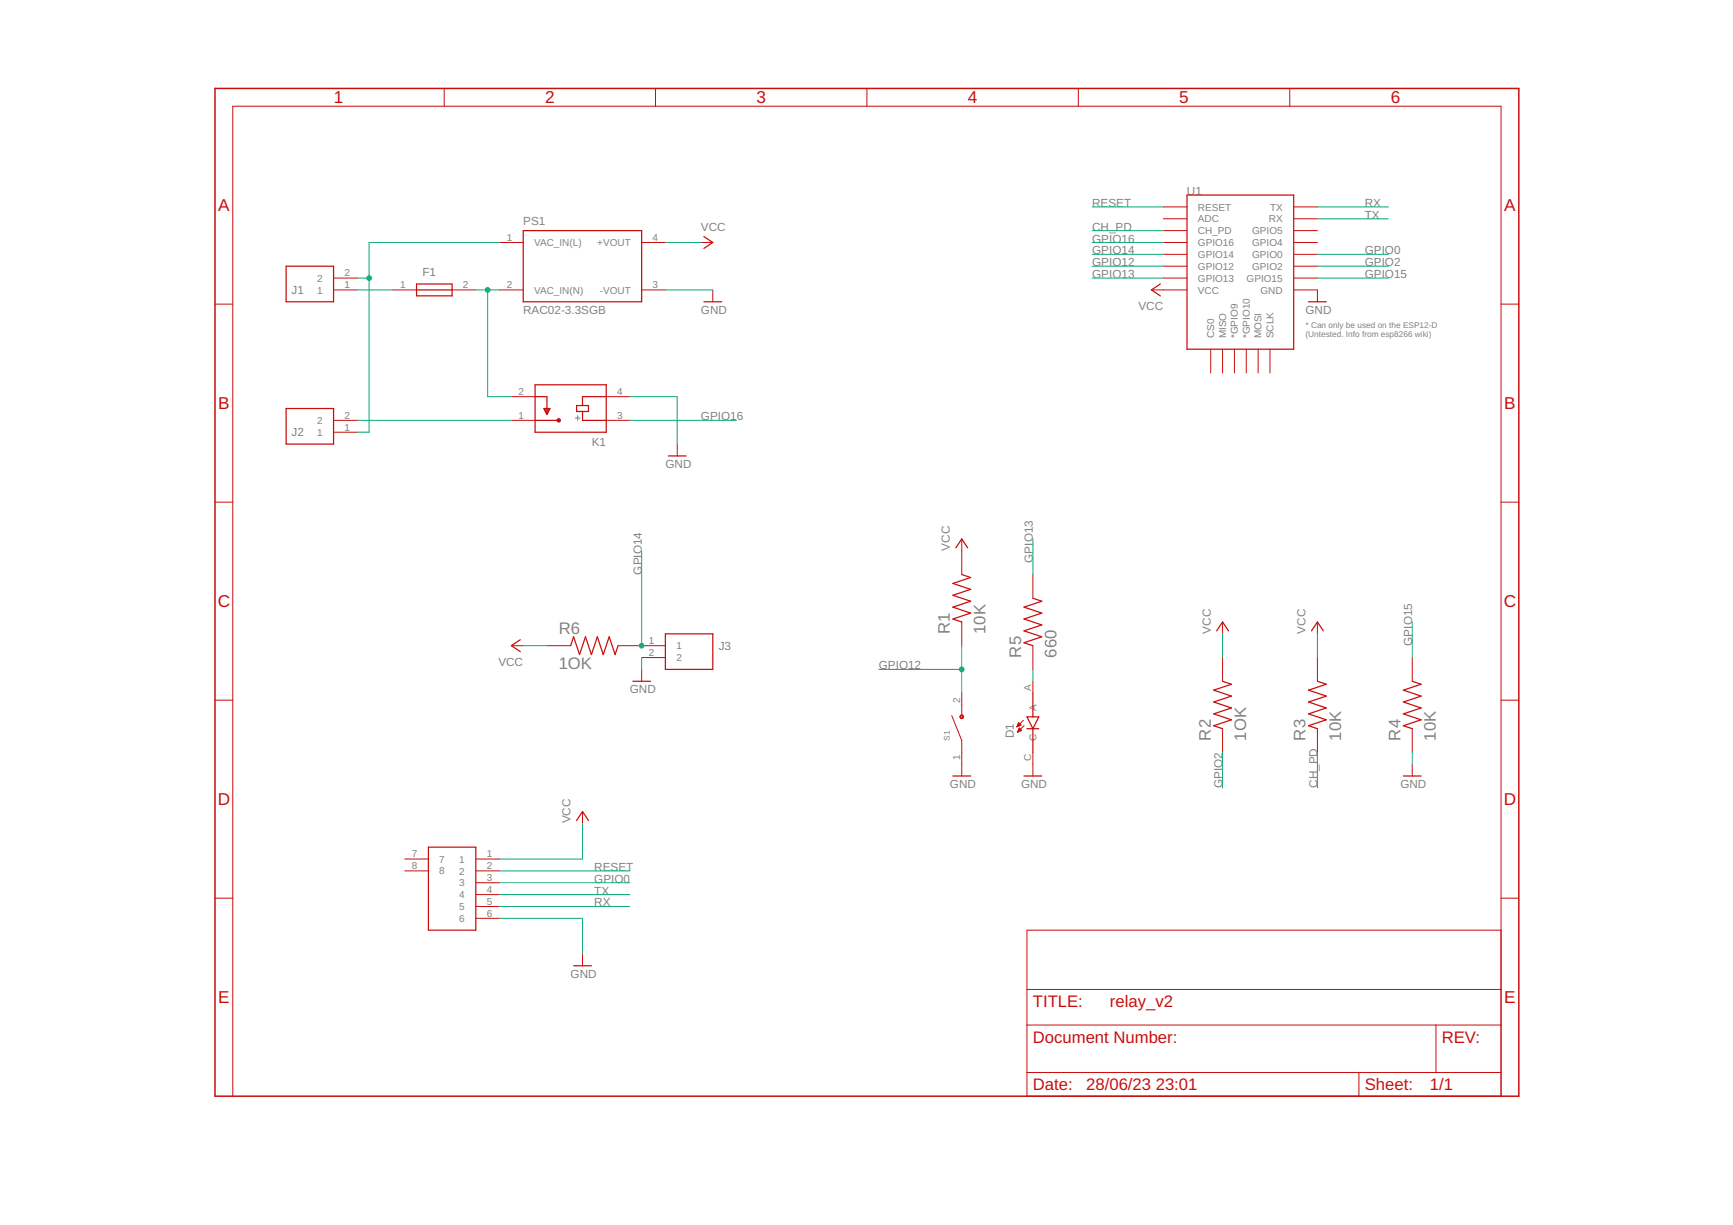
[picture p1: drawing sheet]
<?xml version="1.0" encoding="utf-8"?>
<!DOCTYPE eagle SYSTEM "eagle.dtd">
<eagle version="9.6.2">
<drawing>
<settings>
<setting alwaysvectorfont="no"/>
<setting verticaltext="up"/>
</settings>
<grid distance="0.1" unitdist="inch" unit="inch" style="lines" multiple="1" display="no" altdistance="0.01" altunitdist="inch" altunit="inch"/>
<schematic xreflabel="%F%N/%S.%C%R" xrefpart="/%S.%C%R">
<libraries>
<library name="RAC02-3.3SGB">
<symbols>
<symbol name="RAC02-3.3SGB" library_locally_modified="yes">
<text x="-12.7" y="8.89" size="1.778" layer="95">&gt;NAME</text>
<text x="-12.7" y="-10.16" size="1.778" layer="96">&gt;VALUE</text>
<wire x1="-12.7" y1="7.62" x2="-12.7" y2="-7.62" width="0.254" layer="94"/>
<wire x1="-12.7" y1="-7.62" x2="12.7" y2="-7.62" width="0.254" layer="94"/>
<wire x1="12.7" y1="-7.62" x2="12.7" y2="7.62" width="0.254" layer="94"/>
<wire x1="12.7" y1="7.62" x2="-12.7" y2="7.62" width="0.254" layer="94"/>
<pin name="VAC_IN(L)" x="-17.78" y="5.08" length="middle" direction="in"/>
<pin name="VAC_IN(N)" x="-17.78" y="-5.08" length="middle" direction="in"/>
<pin name="+VOUT" x="17.78" y="5.08" length="middle" direction="out" rot="R180"/>
<pin name="-VOUT" x="17.78" y="-5.08" length="middle" direction="out" rot="R180"/>
</symbol>
</symbols>
<devicesets>
<deviceset name="RAC02-3.3SGB" locally_modified="yes" prefix="PS" library_locally_modified="yes">
<gates>
<gate name="G$1" symbol="RAC02-3.3SGB" x="0" y="0"/>
</gates>
<devices>
<device name="" package="CONV_RAC02-3.3SGB">
<connects>
<connect gate="G$1" pin="+VOUT" pad="4"/>
<connect gate="G$1" pin="-VOUT" pad="3"/>
<connect gate="G$1" pin="VAC_IN(L)" pad="1"/>
<connect gate="G$1" pin="VAC_IN(N)" pad="2"/>
</connects>
<package3dinstances>
<package3dinstance package3d_urn="urn:adsk.eagle:package:29069091/2"/>
</package3dinstances>
<technologies>
<technology name="">
<attribute name="AVAILABILITY" value=""/>
<attribute name="DESCRIPTION" value=" 2W AC/DC-Converter 'POWERLINE' 3kV reg "/>
<attribute name="MF" value="Recom Power"/>
<attribute name="MP" value="RAC02-3.3SGB"/>
<attribute name="PACKAGE" value="DIP-4 Recom Power"/>
<attribute name="PRICE" value="None"/>
</technology>
</technologies>
</device>
</devices>
</deviceset>
</devicesets>
</library>
<library name="supply1">
<symbols>
<symbol name="VCC">
<wire x1="1.27" y1="-1.905" x2="0" y2="0" width="0.254" layer="94"/>
<wire x1="0" y1="0" x2="-1.27" y2="-1.905" width="0.254" layer="94"/>
<text x="-2.54" y="-2.54" size="1.778" layer="96" rot="R90">&gt;VALUE</text>
<pin name="VCC" x="0" y="-2.54" visible="off" length="short" direction="sup" rot="R90"/>
</symbol>
<symbol name="GND">
<wire x1="-1.905" y1="0" x2="1.905" y2="0" width="0.254" layer="94"/>
<text x="-2.54" y="-2.54" size="1.778" layer="96">&gt;VALUE</text>
<pin name="GND" x="0" y="2.54" visible="off" length="short" direction="sup" rot="R270"/>
</symbol>
</symbols>
<devicesets>
<deviceset name="VCC" prefix="P+">
<gates>
<gate name="VCC" symbol="VCC" x="0" y="0"/>
</gates>
<devices>
<device name="">
<technologies>
<technology name=""/>
</technologies>
</device>
</devices>
</deviceset>
<deviceset name="GND" prefix="GND">
<gates>
<gate name="1" symbol="GND" x="0" y="0"/>
</gates>
<devices>
<device name="">
<technologies>
<technology name=""/>
</technologies>
</device>
</devices>
</deviceset>
</devicesets>
</library>
<library name="TB006-508-02BE">
<symbols>
<symbol name="TB006-508-02BE" library_locally_modified="yes">
<wire x1="5.08" y1="2.54" x2="15.24" y2="2.54" width="0.254" layer="94"/>
<wire x1="15.24" y1="-5.08" x2="15.24" y2="2.54" width="0.254" layer="94"/>
<wire x1="15.24" y1="-5.08" x2="5.08" y2="-5.08" width="0.254" layer="94"/>
<wire x1="5.08" y1="2.54" x2="5.08" y2="-5.08" width="0.254" layer="94"/>
<text x="16.51" y="7.62" size="1.778" layer="95" align="center-left">&gt;NAME</text>
<text x="16.51" y="5.08" size="1.778" layer="96" align="center-left">&gt;VALUE</text>
<pin name="1" x="0" y="0" length="middle"/>
<pin name="2" x="0" y="-2.54" length="middle"/>
</symbol>
</symbols>
<devicesets>
<deviceset name="TB006-508-02BE" locally_modified="yes" prefix="J" library_locally_modified="yes">
<gates>
<gate name="G$1" symbol="TB006-508-02BE" x="0" y="0"/>
</gates>
<devices>
<device name="" package="TB00650802BE">
<connects>
<connect gate="G$1" pin="1" pad="1"/>
<connect gate="G$1" pin="2" pad="2"/>
</connects>
<package3dinstances>
<package3dinstance package3d_urn="urn:adsk.eagle:package:29069112/3"/>
</package3dinstances>
<technologies>
<technology name="">
<attribute name="DESCRIPTION" value="Fixed Terminal Blocks screw type, 5.08 , horizontal, 2 poles, CUI Blue, slotted screw, PCB mount" constant="no"/>
<attribute name="HEIGHT" value="10.4mm" constant="no"/>
<attribute name="MANUFACTURER_NAME" value="CUI Inc." constant="no"/>
<attribute name="MANUFACTURER_PART_NUMBER" value="TB006-508-02BE" constant="no"/>
<attribute name="MOUSER_PART_NUMBER" value="490-TB006-508-02BE" constant="no"/>
<attribute name="MOUSER_PRICE-STOCK" value="https://www.mouser.co.uk/ProductDetail/CUI-Devices/TB006-508-02BE?qs=vLWxofP3U2wEdOVV%2FaT04w%3D%3D" constant="no"/>
</technology>
</technologies>
</device>
</devices>
</deviceset>
</devicesets>
</library>
<library name="G3MB-202PDC5">
<symbols>
<symbol name="G3MB-202PDC5" library_locally_modified="yes">
<wire x1="7.62" y1="2.54" x2="2.54" y2="2.54" width="0.254" layer="94"/>
<wire x1="7.62" y1="-2.54" x2="5.08" y2="-2.54" width="0.254" layer="94"/>
<wire x1="5.08" y1="-2.54" x2="5.08" y2="0" width="0.254" layer="94"/>
<wire x1="-7.62" y1="2.54" x2="-2.54" y2="2.54" width="0.254" layer="94"/>
<wire x1="-3.81" y1="0.635" x2="-2.54" y2="0.635" width="0.254" layer="94"/>
<wire x1="-2.54" y1="0.635" x2="-1.27" y2="0.635" width="0.254" layer="94"/>
<wire x1="-1.27" y1="0.635" x2="-1.27" y2="-0.635" width="0.254" layer="94"/>
<wire x1="-1.27" y1="-0.635" x2="-2.54" y2="-0.635" width="0.254" layer="94"/>
<wire x1="-2.54" y1="-0.635" x2="-3.81" y2="-0.635" width="0.254" layer="94"/>
<wire x1="-3.81" y1="-0.635" x2="-3.81" y2="0.635" width="0.254" layer="94"/>
<wire x1="-7.62" y1="-2.54" x2="-2.54" y2="-2.54" width="0.254" layer="94"/>
<wire x1="-7.62" y1="5.08" x2="-7.62" y2="-5.08" width="0.254" layer="94"/>
<wire x1="-7.62" y1="-5.08" x2="7.62" y2="-5.08" width="0.254" layer="94"/>
<wire x1="7.62" y1="-5.08" x2="7.62" y2="5.08" width="0.254" layer="94"/>
<wire x1="7.62" y1="5.08" x2="-7.62" y2="5.08" width="0.254" layer="94"/>
<wire x1="-2.54" y1="2.54" x2="-2.54" y2="0.635" width="0.254" layer="94"/>
<wire x1="-2.54" y1="-0.635" x2="-2.54" y2="-2.54" width="0.254" layer="94"/>
<wire x1="-1.524" y1="2.54" x2="-1.524" y2="1.524" width="0.127" layer="97"/>
<wire x1="-2.032" y1="2.032" x2="-1.016" y2="2.032" width="0.127" layer="97"/>
<polygon width="0.254" layer="94">
<vertex x="4.445" y="0"/>
<vertex x="5.715" y="0"/>
<vertex x="5.08" y="1.27"/>
</polygon>
<circle x="2.54" y="2.54" radius="0.254" width="0.254" layer="94"/>
<text x="-7.62" y="6.35" size="1.778" layer="95">&gt;NAME</text>
<text x="-7.62" y="-6.35" size="1.778" layer="96" align="top-left">&gt;VALUE</text>
<pin name="1" x="12.7" y="2.54" visible="pad" length="middle" direction="pas" rot="R180"/>
<pin name="2" x="12.7" y="-2.54" visible="pad" length="middle" direction="pas" rot="R180"/>
<pin name="3" x="-12.7" y="2.54" visible="pad" length="middle" direction="pas"/>
<pin name="4" x="-12.7" y="-2.54" visible="pad" length="middle" direction="pas"/>
</symbol>
</symbols>
<devicesets>
<deviceset name="G3MB-202PDC5" locally_modified="yes" prefix="K" library_locally_modified="yes">
<gates>
<gate name="G$1" symbol="G3MB-202PDC5" x="0" y="0"/>
</gates>
<devices>
<device name="" package="RELAY_G3MB-202PDC5">
<connects>
<connect gate="G$1" pin="1" pad="1"/>
<connect gate="G$1" pin="2" pad="2"/>
<connect gate="G$1" pin="3" pad="3"/>
<connect gate="G$1" pin="4" pad="4"/>
</connects>
<package3dinstances>
<package3dinstance package3d_urn="urn:adsk.eagle:package:29069083/5"/>
</package3dinstances>
<technologies>
<technology name="">
<attribute name="AVAILABILITY" value="Not in stock"/>
<attribute name="DESCRIPTION" value=" Solid State SPST-NO (1 Form A) 4-SIP "/>
<attribute name="MF" value="Omron Automation"/>
<attribute name="MP" value="G3MB-202P DC5"/>
<attribute name="PACKAGE" value="SIP-4 Omron Automation"/>
<attribute name="PRICE" value="None"/>
</technology>
</technologies>
</device>
</devices>
</deviceset>
</devicesets>
</library>
<library name="frames">
<symbols>
<symbol name="FRAME_A_L">
<frame x1="0" y1="0" x2="279.4" y2="215.9" columns="6" rows="5" layer="94" border-bottom="no"/>
</symbol>
<symbol name="DOCFIELD">
<wire x1="0" y1="0" x2="71.12" y2="0" width="0.1016" layer="94"/>
<wire x1="101.6" y1="15.24" x2="87.63" y2="15.24" width="0.1016" layer="94"/>
<wire x1="0" y1="0" x2="0" y2="5.08" width="0.1016" layer="94"/>
<wire x1="0" y1="5.08" x2="71.12" y2="5.08" width="0.1016" layer="94"/>
<wire x1="0" y1="5.08" x2="0" y2="15.24" width="0.1016" layer="94"/>
<wire x1="101.6" y1="15.24" x2="101.6" y2="5.08" width="0.1016" layer="94"/>
<wire x1="71.12" y1="5.08" x2="71.12" y2="0" width="0.1016" layer="94"/>
<wire x1="71.12" y1="5.08" x2="87.63" y2="5.08" width="0.1016" layer="94"/>
<wire x1="71.12" y1="0" x2="101.6" y2="0" width="0.1016" layer="94"/>
<wire x1="87.63" y1="15.24" x2="87.63" y2="5.08" width="0.1016" layer="94"/>
<wire x1="87.63" y1="15.24" x2="0" y2="15.24" width="0.1016" layer="94"/>
<wire x1="87.63" y1="5.08" x2="101.6" y2="5.08" width="0.1016" layer="94"/>
<wire x1="101.6" y1="5.08" x2="101.6" y2="0" width="0.1016" layer="94"/>
<wire x1="0" y1="15.24" x2="0" y2="22.86" width="0.1016" layer="94"/>
<wire x1="101.6" y1="35.56" x2="0" y2="35.56" width="0.1016" layer="94"/>
<wire x1="101.6" y1="35.56" x2="101.6" y2="22.86" width="0.1016" layer="94"/>
<wire x1="0" y1="22.86" x2="101.6" y2="22.86" width="0.1016" layer="94"/>
<wire x1="0" y1="22.86" x2="0" y2="35.56" width="0.1016" layer="94"/>
<wire x1="101.6" y1="22.86" x2="101.6" y2="15.24" width="0.1016" layer="94"/>
<text x="1.27" y="1.27" size="2.54" layer="94">Date:</text>
<text x="12.7" y="1.27" size="2.54" layer="94">&gt;LAST_DATE_TIME</text>
<text x="72.39" y="1.27" size="2.54" layer="94">Sheet:</text>
<text x="86.36" y="1.27" size="2.54" layer="94">&gt;SHEET</text>
<text x="88.9" y="11.43" size="2.54" layer="94">REV:</text>
<text x="1.27" y="19.05" size="2.54" layer="94">TITLE:</text>
<text x="1.27" y="11.43" size="2.54" layer="94">Document Number:</text>
<text x="17.78" y="19.05" size="2.54" layer="94">&gt;DRAWING_NAME</text>
</symbol>
</symbols>
<devicesets>
<deviceset name="FRAME_A_L" prefix="FRAME" uservalue="yes">
<gates>
<gate name="G$1" symbol="FRAME_A_L" x="0" y="0" addlevel="always"/>
<gate name="G$2" symbol="DOCFIELD" x="172.72" y="0" addlevel="always"/>
</gates>
<devices>
<device name="">
<technologies>
<technology name=""/>
</technologies>
</device>
</devices>
</deviceset>
</devicesets>
</library>
<library name="esp8266modules">
<symbols>
<symbol name="ESP12E" library_locally_modified="yes">
<wire x1="-12.7" y1="10.16" x2="-12.7" y2="-22.86" width="0.254" layer="94"/>
<wire x1="-12.7" y1="-22.86" x2="10.16" y2="-22.86" width="0.254" layer="94"/>
<wire x1="10.16" y1="-22.86" x2="10.16" y2="10.16" width="0.254" layer="94"/>
<wire x1="10.16" y1="10.16" x2="-12.7" y2="10.16" width="0.254" layer="94"/>
<pin name="RESET" x="-17.78" y="7.62" visible="pin" length="middle"/>
<pin name="ADC" x="-17.78" y="5.08" visible="pin" length="middle"/>
<pin name="CH_PD" x="-17.78" y="2.54" visible="pin" length="middle"/>
<pin name="GPIO16" x="-17.78" y="0" visible="pin" length="middle"/>
<pin name="GPIO14" x="-17.78" y="-2.54" visible="pin" length="middle"/>
<pin name="GPIO12" x="-17.78" y="-5.08" visible="pin" length="middle"/>
<pin name="GPIO13" x="-17.78" y="-7.62" visible="pin" length="middle"/>
<pin name="VCC" x="-17.78" y="-10.16" visible="pin" length="middle"/>
<pin name="GND" x="15.24" y="-10.16" visible="pin" length="middle" rot="R180"/>
<pin name="GPIO15" x="15.24" y="-7.62" visible="pin" length="middle" rot="R180"/>
<pin name="GPIO2" x="15.24" y="-5.08" visible="pin" length="middle" rot="R180"/>
<pin name="GPIO0" x="15.24" y="-2.54" visible="pin" length="middle" rot="R180"/>
<pin name="GPIO4" x="15.24" y="0" visible="pin" length="middle" rot="R180"/>
<pin name="GPIO5" x="15.24" y="2.54" visible="pin" length="middle" rot="R180"/>
<pin name="RX" x="15.24" y="5.08" visible="pin" length="middle" rot="R180"/>
<pin name="TX" x="15.24" y="7.62" visible="pin" length="middle" rot="R180"/>
<pin name="CS0" x="-7.62" y="-27.94" visible="pin" length="middle" rot="R90"/>
<pin name="MISO" x="-5.08" y="-27.94" visible="pin" length="middle" rot="R90"/>
<pin name="*GPIO9" x="-2.54" y="-27.94" visible="pin" length="middle" rot="R90"/>
<pin name="*GPIO10" x="0" y="-27.94" visible="pin" length="middle" rot="R90"/>
<pin name="MOSI" x="2.54" y="-27.94" visible="pin" length="middle" rot="R90"/>
<pin name="SCLK" x="5.08" y="-27.94" visible="pin" length="middle" rot="R90"/>
<text x="-12.7" y="10.16" size="1.778" layer="95">&gt;Name</text>
<text x="7.62" y="-25.4" size="1.778" layer="96">&gt;Value</text>
<text x="12.7" y="-20.32" size="1.27" layer="97">* Can only be used on the ESP12-D
(Untested. Info from esp8266 wiki)</text>
</symbol>
</symbols>
<devicesets>
<deviceset name="ESP12E" locally_modified="yes" prefix="U" uservalue="yes" library_locally_modified="yes">
<gates>
<gate name="G$1" symbol="ESP12E" x="0" y="0"/>
</gates>
<devices>
<device name="SMD" package="ESP12E-SMD">
<connects>
<connect gate="G$1" pin="*GPIO10" pad="GPIO10"/>
<connect gate="G$1" pin="*GPIO9" pad="GPIO9"/>
<connect gate="G$1" pin="ADC" pad="ADC"/>
<connect gate="G$1" pin="CH_PD" pad="CH_PD"/>
<connect gate="G$1" pin="CS0" pad="CS0"/>
<connect gate="G$1" pin="GND" pad="GND"/>
<connect gate="G$1" pin="GPIO0" pad="GPIO0"/>
<connect gate="G$1" pin="GPIO12" pad="GPIO12"/>
<connect gate="G$1" pin="GPIO13" pad="GPIO13"/>
<connect gate="G$1" pin="GPIO14" pad="GPIO14"/>
<connect gate="G$1" pin="GPIO15" pad="GPIO15"/>
<connect gate="G$1" pin="GPIO16" pad="GPIO16"/>
<connect gate="G$1" pin="GPIO2" pad="GPIO2"/>
<connect gate="G$1" pin="GPIO4" pad="GPIO4"/>
<connect gate="G$1" pin="GPIO5" pad="GPIO5"/>
<connect gate="G$1" pin="MISO" pad="MISO"/>
<connect gate="G$1" pin="MOSI" pad="MOSI"/>
<connect gate="G$1" pin="RESET" pad="RESET"/>
<connect gate="G$1" pin="RX" pad="RXD0"/>
<connect gate="G$1" pin="SCLK" pad="SCLK"/>
<connect gate="G$1" pin="TX" pad="TXD0"/>
<connect gate="G$1" pin="VCC" pad="VCC"/>
</connects>
<package3dinstances>
<package3dinstance package3d_urn="urn:adsk.eagle:package:29069041/3"/>
</package3dinstances>
<technologies>
<technology name=""/>
</technologies>
</device>
</devices>
</deviceset>
</devicesets>
</library>
<library name="RC0805FR-07330RL">
<symbols>
<symbol name="RC0805FR-07330RL" library_locally_modified="yes">
<wire x1="-5.08" y1="0" x2="-4.445" y2="1.905" width="0.254" layer="94"/>
<wire x1="-4.445" y1="1.905" x2="-3.175" y2="-1.905" width="0.254" layer="94"/>
<wire x1="-3.175" y1="-1.905" x2="-1.905" y2="1.905" width="0.254" layer="94"/>
<wire x1="-1.905" y1="1.905" x2="-0.635" y2="-1.905" width="0.254" layer="94"/>
<wire x1="-0.635" y1="-1.905" x2="0.635" y2="1.905" width="0.254" layer="94"/>
<wire x1="0.635" y1="1.905" x2="1.905" y2="-1.905" width="0.254" layer="94"/>
<wire x1="1.905" y1="-1.905" x2="3.175" y2="1.905" width="0.254" layer="94"/>
<wire x1="3.175" y1="1.905" x2="4.445" y2="-1.905" width="0.254" layer="94"/>
<wire x1="4.445" y1="-1.905" x2="5.08" y2="0" width="0.254" layer="94"/>
<text x="-7.624440625" y="2.54148125" size="2.54148125" layer="95">&gt;NAME</text>
<text x="-7.62996875" y="-5.086640625" size="2.54331875" layer="96">&gt;VALUE</text>
<pin name="1" x="-10.16" y="0" visible="off" length="middle" direction="pas"/>
<pin name="2" x="10.16" y="0" visible="off" length="middle" direction="pas" rot="R180"/>
</symbol>
</symbols>
<devicesets>
<deviceset name="RC0805FR-07330RL" locally_modified="yes" prefix="R" library_locally_modified="yes">
<gates>
<gate name="G$1" symbol="RC0805FR-07330RL" x="0" y="0"/>
</gates>
<devices>
<device name="" package="RESC2012X60N">
<connects>
<connect gate="G$1" pin="1" pad="1"/>
<connect gate="G$1" pin="2" pad="2"/>
</connects>
<package3dinstances>
<package3dinstance package3d_urn="urn:adsk.eagle:package:37164874/2"/>
</package3dinstances>
<technologies>
<technology name="">
<attribute name="AVAILABILITY" value="In Stock"/>
<attribute name="DESCRIPTION" value=" 330 Ohms ±1% 0.125W, 1/8W Chip Resistor 0805 (2012 Metric) Moisture Resistant Thick Film "/>
<attribute name="MF" value="Yageo"/>
<attribute name="MP" value="RC0805FR-07330RL"/>
<attribute name="PACKAGE" value="2012 Rohm Semiconductor"/>
<attribute name="PRICE" value="None"/>
<attribute name="PURCHASE-URL" value="https://pricing.snapeda.com/search/part/RC0805FR-07330RL/?ref=eda"/>
</technology>
</technologies>
</device>
</devices>
</deviceset>
</devicesets>
</library>
<library name="PTS636_SM43J_SMTR_LFS">
<symbols>
<symbol name="PTS636_SM43J_SMTR_LFS">
<text x="-2.54" y="2.54" size="1.27" layer="95">&gt;NAME</text>
<text x="-2.54" y="-2.54" size="1.27" layer="96" align="top-left">&gt;VALUE</text>
<wire x1="-2.54" y1="0" x2="2.794" y2="2.1336" width="0.1524" layer="94"/>
<wire x1="5.08" y1="0" x2="2.921" y2="0" width="0.1524" layer="94"/>
<wire x1="-2.54" y1="0" x2="-5.08" y2="0" width="0.1524" layer="94"/>
<circle x="2.54" y="0" radius="0.3302" width="0.1524" layer="94"/>
<pin name="COM" x="-7.62" y="0" visible="pad" length="short" direction="pas"/>
<pin name="NO" x="7.62" y="0" visible="pad" length="short" direction="pas" rot="R180"/>
</symbol>
</symbols>
<devicesets>
<deviceset name="PTS636_SM43J_SMTR_LFS" prefix="S">
<gates>
<gate name="G$1" symbol="PTS636_SM43J_SMTR_LFS" x="0" y="0"/>
</gates>
<devices>
<device name="" package="SW_PTS636_SM43J_SMTR_LFS">
<connects>
<connect gate="G$1" pin="COM" pad="1"/>
<connect gate="G$1" pin="NO" pad="2"/>
</connects>
<package3dinstances>
<package3dinstance package3d_urn="urn:adsk.eagle:package:37173427/1"/>
</package3dinstances>
<technologies>
<technology name="">
<attribute name="AVAILABILITY" value="In Stock"/>
<attribute name="DESCRIPTION" value=" Tactile Switch SPST-NO Top Actuated Surface Mount "/>
<attribute name="MF" value="C&amp;K"/>
<attribute name="MP" value="PTS636 SM43J SMTR LFS"/>
<attribute name="PACKAGE" value="None"/>
<attribute name="PRICE" value="None"/>
<attribute name="PURCHASE-URL" value="https://pricing.snapeda.com/search/part/PTS636 SM43J SMTR LFS/?ref=eda"/>
</technology>
</technologies>
</device>
</devices>
</deviceset>
</devicesets>
</library>
<library name="SML-LXT0805IW-TR">
<symbols>
<symbol name="SML-LXT0805IW-TR" library_locally_modified="yes">
<wire x1="2.54" y1="-1.27" x2="0" y2="0" width="0.254" layer="94"/>
<wire x1="0" y1="0" x2="2.54" y2="1.27" width="0.254" layer="94"/>
<wire x1="0" y1="-1.27" x2="0" y2="0" width="0.254" layer="94"/>
<wire x1="0" y1="0" x2="0" y2="1.27" width="0.254" layer="94"/>
<wire x1="2.54" y1="-1.27" x2="2.54" y2="0" width="0.254" layer="94"/>
<wire x1="2.54" y1="0" x2="2.54" y2="1.27" width="0.254" layer="94"/>
<wire x1="1.778" y1="2.032" x2="0.381" y2="3.429" width="0.1524" layer="94"/>
<wire x1="0.635" y1="1.905" x2="-0.762" y2="3.302" width="0.1524" layer="94"/>
<wire x1="-5.08" y1="0" x2="0" y2="0" width="0.254" layer="94"/>
<wire x1="2.54" y1="0" x2="7.62" y2="0" width="0.254" layer="94"/>
<text x="-2.03513125" y="4.07026875" size="1.780740625" layer="95">&gt;NAME</text>
<text x="-2.03368125" y="-3.81315" size="1.77946875" layer="96">&gt;VALUE</text>
<polygon width="0.1524" layer="94">
<vertex x="0.381" y="3.429"/>
<vertex x="1.27" y="3.048"/>
<vertex x="0.762" y="2.54"/>
</polygon>
<polygon width="0.1524" layer="94">
<vertex x="-0.762" y="3.302"/>
<vertex x="0.127" y="2.921"/>
<vertex x="-0.381" y="2.413"/>
</polygon>
<pin name="C" x="-7.62" y="0" length="short" direction="pas"/>
<pin name="A" x="10.16" y="0" length="short" direction="pas" rot="R180"/>
</symbol>
</symbols>
<devicesets>
<deviceset name="SML-LXT0805IW-TR" locally_modified="yes" prefix="D" library_locally_modified="yes">
<gates>
<gate name="G$1" symbol="SML-LXT0805IW-TR" x="0" y="0"/>
</gates>
<devices>
<device name="" package="LEDC2012X120N">
<connects>
<connect gate="G$1" pin="A" pad="A"/>
<connect gate="G$1" pin="C" pad="C"/>
</connects>
<package3dinstances>
<package3dinstance package3d_urn="urn:adsk.eagle:package:37173455/2"/>
</package3dinstances>
<technologies>
<technology name="">
<attribute name="AVAILABILITY" value="In Stock"/>
<attribute name="DESCRIPTION" value=" Red - LED Indication - Discrete 2V 0805 (2012 Metric) "/>
<attribute name="MF" value="Lumex Opto/Components"/>
<attribute name="MP" value="SML-LXT0805IW-TR"/>
<attribute name="PACKAGE" value="0805 Lumex"/>
<attribute name="PRICE" value="None"/>
<attribute name="PURCHASE-URL" value="https://pricing.snapeda.com/search/part/SML-LXT0805IW-TR/?ref=eda"/>
</technology>
</technologies>
</device>
</devices>
</deviceset>
</devicesets>
</library>
<library name="3404.2469.22">
<symbols>
<symbol name="3404.2469.22">
<wire x1="5.08" y1="1.27" x2="12.7" y2="1.27" width="0.254" layer="94"/>
<wire x1="12.7" y1="-1.27" x2="12.7" y2="1.27" width="0.254" layer="94"/>
<wire x1="12.7" y1="-1.27" x2="5.08" y2="-1.27" width="0.254" layer="94"/>
<wire x1="5.08" y1="1.27" x2="5.08" y2="-1.27" width="0.254" layer="94"/>
<wire x1="5.08" y1="0" x2="12.7" y2="0" width="0.254" layer="94"/>
<text x="13.97" y="6.35" size="1.778" layer="95" align="center-left">&gt;NAME</text>
<text x="13.97" y="3.81" size="1.778" layer="96" align="center-left">&gt;VALUE</text>
<pin name="1" x="0" y="0" visible="pad" length="middle"/>
<pin name="2" x="17.78" y="0" visible="pad" length="middle" rot="R180"/>
</symbol>
</symbols>
<devicesets>
<deviceset name="3404.2469.22" prefix="F">
<gates>
<gate name="G$1" symbol="3404.2469.22" x="0" y="0"/>
</gates>
<devices>
<device name="" package="3404246922">
<connects>
<connect gate="G$1" pin="1" pad="1"/>
<connect gate="G$1" pin="2" pad="2"/>
</connects>
<package3dinstances>
<package3dinstance package3d_urn="urn:adsk.eagle:package:40881450/2"/>
</package3dinstances>
<technologies>
<technology name="">
<attribute name="DESCRIPTION" value="2 A 250 V AC 125 V DC Fuse Board Mount (Cartridge Style Excluded) Surface Mount 2-SMD, Square End Block with Clip" constant="no"/>
<attribute name="HEIGHT" value="4mm" constant="no"/>
<attribute name="MANUFACTURER_NAME" value="SCHURTER" constant="no"/>
<attribute name="MANUFACTURER_PART_NUMBER" value="3404.2469.22" constant="no"/>
<attribute name="MOUSER_PART_NUMBER" value="693-3404.2469.22" constant="no"/>
<attribute name="MOUSER_PRICE-STOCK" value="https://www.mouser.com/Search/Refine.aspx?Keyword=693-3404.2469.22" constant="no"/>
</technology>
</technologies>
</device>
</devices>
</deviceset>
</devicesets>
</library>
<library name="52852-0670">
<symbols>
<symbol name="52852-0670">
<wire x1="5.08" y1="2.54" x2="15.24" y2="2.54" width="0.254" layer="94"/>
<wire x1="15.24" y1="-15.24" x2="15.24" y2="2.54" width="0.254" layer="94"/>
<wire x1="15.24" y1="-15.24" x2="5.08" y2="-15.24" width="0.254" layer="94"/>
<wire x1="5.08" y1="2.54" x2="5.08" y2="-15.24" width="0.254" layer="94"/>
<text x="16.51" y="7.62" size="1.778" layer="95" align="center-left">&gt;NAME</text>
<text x="16.51" y="5.08" size="1.778" layer="96" align="center-left">&gt;VALUE</text>
<pin name="1" x="20.32" y="0" length="middle" rot="R180"/>
<pin name="2" x="20.32" y="-2.54" length="middle" rot="R180"/>
<pin name="3" x="20.32" y="-5.08" length="middle" rot="R180"/>
<pin name="4" x="20.32" y="-7.62" length="middle" rot="R180"/>
<pin name="5" x="20.32" y="-10.16" length="middle" rot="R180"/>
<pin name="6" x="20.32" y="-12.7" length="middle" rot="R180"/>
<pin name="7" x="0" y="0" length="middle"/>
<pin name="8" x="0" y="-2.54" length="middle"/>
</symbol>
</symbols>
<devicesets>
<deviceset name="52852-0670" prefix="J">
<gates>
<gate name="G$1" symbol="52852-0670" x="0" y="0"/>
</gates>
<devices>
<device name="" package="528520670">
<connects>
<connect gate="G$1" pin="1" pad="1"/>
<connect gate="G$1" pin="2" pad="2"/>
<connect gate="G$1" pin="3" pad="3"/>
<connect gate="G$1" pin="4" pad="4"/>
<connect gate="G$1" pin="5" pad="5"/>
<connect gate="G$1" pin="6" pad="6"/>
<connect gate="G$1" pin="7" pad="7"/>
<connect gate="G$1" pin="8" pad="8"/>
</connects>
<package3dinstances>
<package3dinstance package3d_urn="urn:adsk.eagle:package:39834977/2"/>
</package3dinstances>
<technologies>
<technology name="">
<attribute name="DESCRIPTION" value="FFC &amp; FPC Connectors 1.0 FFC Non ZIF SMT HsgAssy6CktEmbsTpPkg" constant="no"/>
<attribute name="HEIGHT" value="3mm" constant="no"/>
<attribute name="MANUFACTURER_NAME" value="Molex" constant="no"/>
<attribute name="MANUFACTURER_PART_NUMBER" value="52852-0670" constant="no"/>
<attribute name="MOUSER_PART_NUMBER" value="538-52852-0670" constant="no"/>
<attribute name="MOUSER_PRICE-STOCK" value="https://www.mouser.co.uk/ProductDetail/Molex/52852-0670?qs=%252BdbFUiYBkDZQc5IPgvIwgQ%3D%3D" constant="no"/>
</technology>
</technologies>
</device>
</devices>
</deviceset>
</devicesets>
</library>
</libraries>
<attributes>
</attributes>
<variantdefs>
</variantdefs>
<classes>
<class number="0" name="default" width="0" drill="0">
</class>
</classes>
<parts>
<part name="PS1" library="RAC02-3.3SGB" deviceset="RAC02-3.3SGB" device="" package3d_urn="urn:adsk.eagle:package:29069091/2"/>
<part name="P+1" library="supply1" deviceset="VCC" device=""/>
<part name="GND1" library="supply1" deviceset="GND" device=""/>
<part name="J1" library="TB006-508-02BE" deviceset="TB006-508-02BE" device="" package3d_urn="urn:adsk.eagle:package:29069112/3"/>
<part name="K1" library="G3MB-202PDC5" deviceset="G3MB-202PDC5" device="" package3d_urn="urn:adsk.eagle:package:29069083/5"/>
<part name="GND3" library="supply1" deviceset="GND" device=""/>
<part name="J2" library="TB006-508-02BE" deviceset="TB006-508-02BE" device="" package3d_urn="urn:adsk.eagle:package:29069112/3"/>
<part name="FRAME1" library="frames" deviceset="FRAME_A_L" device=""/>
<part name="U1" library="esp8266modules" deviceset="ESP12E" device="SMD" package3d_urn="urn:adsk.eagle:package:29069041/3"/>
<part name="J3" library="TB006-508-02BE" deviceset="TB006-508-02BE" device="" package3d_urn="urn:adsk.eagle:package:29069112/3"/>
<part name="P+2" library="supply1" deviceset="VCC" device=""/>
<part name="GND2" library="supply1" deviceset="GND" device=""/>
<part name="GND4" library="supply1" deviceset="GND" device=""/>
<part name="P+3" library="supply1" deviceset="VCC" device=""/>
<part name="R1" library="RC0805FR-07330RL" deviceset="RC0805FR-07330RL" device="" package3d_urn="urn:adsk.eagle:package:37164874/2" value="10K"/>
<part name="R2" library="RC0805FR-07330RL" deviceset="RC0805FR-07330RL" device="" package3d_urn="urn:adsk.eagle:package:37164874/2" value="1OK"/>
<part name="R3" library="RC0805FR-07330RL" deviceset="RC0805FR-07330RL" device="" package3d_urn="urn:adsk.eagle:package:37164874/2" value="10K"/>
<part name="R4" library="RC0805FR-07330RL" deviceset="RC0805FR-07330RL" device="" package3d_urn="urn:adsk.eagle:package:37164874/2" value="10K"/>
<part name="S1" library="PTS636_SM43J_SMTR_LFS" deviceset="PTS636_SM43J_SMTR_LFS" device="" package3d_urn="urn:adsk.eagle:package:37173427/1"/>
<part name="D1" library="SML-LXT0805IW-TR" deviceset="SML-LXT0805IW-TR" device="" package3d_urn="urn:adsk.eagle:package:37173455/2"/>
<part name="GND5" library="supply1" deviceset="GND" device=""/>
<part name="P+4" library="supply1" deviceset="VCC" device=""/>
<part name="P+5" library="supply1" deviceset="VCC" device=""/>
<part name="P+6" library="supply1" deviceset="VCC" device=""/>
<part name="R5" library="RC0805FR-07330RL" deviceset="RC0805FR-07330RL" device="" package3d_urn="urn:adsk.eagle:package:37164874/2" value="660"/>
<part name="GND6" library="supply1" deviceset="GND" device=""/>
<part name="GND7" library="supply1" deviceset="GND" device=""/>
<part name="R6" library="RC0805FR-07330RL" deviceset="RC0805FR-07330RL" device="" package3d_urn="urn:adsk.eagle:package:37164874/2" value="1OK"/>
<part name="P+7" library="supply1" deviceset="VCC" device=""/>
<part name="GND8" library="supply1" deviceset="GND" device=""/>
<part name="F1" library="3404.2469.22" deviceset="3404.2469.22" device="" package3d_urn="urn:adsk.eagle:package:40881450/2"/>
<part name="J4" library="52852-0670" deviceset="52852-0670" device="" package3d_urn="urn:adsk.eagle:package:39834977/2"/>
</parts>
<sheets>
<sheet>
<plain>
</plain>
<instances>
<instance part="PS1" gate="G$1" x="78.74" y="177.8" smashed="yes">
<attribute name="NAME" x="66.04" y="186.69" size="1.778" layer="95"/>
<attribute name="VALUE" x="66.04" y="167.64" size="1.778" layer="96"/>
</instance>
<instance part="P+1" gate="VCC" x="106.68" y="182.88" smashed="yes" rot="R270">
<attribute name="VALUE" x="104.14" y="185.42" size="1.778" layer="96"/>
</instance>
<instance part="GND1" gate="1" x="106.68" y="170.18" smashed="yes">
<attribute name="VALUE" x="104.14" y="167.64" size="1.778" layer="96"/>
</instance>
<instance part="J1" gate="G$1" x="30.48" y="172.72" smashed="yes" rot="R180">
<attribute name="NAME" x="19.05" y="172.72" size="1.778" layer="95" rot="R180" align="center-left"/>
<attribute name="VALUE" x="13.97" y="167.64" size="1.778" layer="96" rot="R180" align="center-left" display="off"/>
</instance>
<instance part="K1" gate="G$1" x="76.2" y="147.32" smashed="yes" rot="R180">
<attribute name="NAME" x="83.82" y="140.97" size="1.778" layer="95" rot="R180"/>
</instance>
<instance part="GND3" gate="1" x="99.06" y="137.16" smashed="yes">
<attribute name="VALUE" x="96.52" y="134.62" size="1.778" layer="96"/>
</instance>
<instance part="J2" gate="G$1" x="30.48" y="142.24" smashed="yes" rot="R180">
<attribute name="NAME" x="19.05" y="142.24" size="1.778" layer="95" rot="R180" align="center-left"/>
<attribute name="VALUE" x="13.97" y="137.16" size="1.778" layer="96" rot="R180" align="center-left" display="off"/>
</instance>
<instance part="FRAME1" gate="G$1" x="0" y="0" smashed="yes"/>
<instance part="FRAME1" gate="G$2" x="173.99" y="0" smashed="yes">
<attribute name="LAST_DATE_TIME" x="186.69" y="1.27" size="2.54" layer="94"/>
<attribute name="SHEET" x="260.35" y="1.27" size="2.54" layer="94"/>
<attribute name="DRAWING_NAME" x="191.77" y="19.05" size="2.54" layer="94"/>
</instance>
<instance part="U1" gate="G$1" x="220.98" y="182.88" smashed="yes">
<attribute name="NAME" x="208.28" y="193.04" size="1.778" layer="95"/>
<attribute name="VALUE" x="228.6" y="157.48" size="1.778" layer="96"/>
</instance>
<instance part="J3" gate="G$1" x="91.44" y="96.52" smashed="yes">
<attribute name="NAME" x="107.95" y="96.52" size="1.778" layer="95" align="center-left"/>
</instance>
<instance part="P+2" gate="VCC" x="200.66" y="172.72" smashed="yes" rot="R90">
<attribute name="VALUE" x="203.2" y="170.18" size="1.778" layer="96" rot="R180"/>
</instance>
<instance part="GND2" gate="1" x="236.22" y="170.18" smashed="yes">
<attribute name="VALUE" x="233.68" y="167.64" size="1.778" layer="96"/>
</instance>
<instance part="GND4" gate="1" x="78.74" y="27.94" smashed="yes">
<attribute name="VALUE" x="76.2" y="25.4" size="1.778" layer="96"/>
</instance>
<instance part="P+3" gate="VCC" x="78.74" y="60.96" smashed="yes">
<attribute name="VALUE" x="76.2" y="58.42" size="1.778" layer="96" rot="R90"/>
</instance>
<instance part="R1" gate="G$1" x="160.02" y="106.68" smashed="yes" rot="R90">
<attribute name="NAME" x="157.47851875" y="99.055559375" size="2.54148125" layer="95" rot="R90"/>
<attribute name="VALUE" x="165.106640625" y="99.05003125" size="2.54331875" layer="96" rot="R90"/>
</instance>
<instance part="R2" gate="G$1" x="215.9" y="83.82" smashed="yes" rot="R90">
<attribute name="NAME" x="213.35851875" y="76.195559375" size="2.54148125" layer="95" rot="R90"/>
<attribute name="VALUE" x="220.986640625" y="76.19003125" size="2.54331875" layer="96" rot="R90"/>
</instance>
<instance part="R3" gate="G$1" x="236.22" y="83.82" smashed="yes" rot="R90">
<attribute name="NAME" x="233.67851875" y="76.195559375" size="2.54148125" layer="95" rot="R90"/>
<attribute name="VALUE" x="241.306640625" y="76.19003125" size="2.54331875" layer="96" rot="R90"/>
</instance>
<instance part="R4" gate="G$1" x="256.54" y="83.82" smashed="yes" rot="R90">
<attribute name="NAME" x="253.99851875" y="76.195559375" size="2.54148125" layer="95" rot="R90"/>
<attribute name="VALUE" x="261.626640625" y="76.19003125" size="2.54331875" layer="96" rot="R90"/>
</instance>
<instance part="S1" gate="G$1" x="160.02" y="78.74" smashed="yes" rot="R90">
<attribute name="NAME" x="157.48" y="76.2" size="1.27" layer="95" rot="R90"/>
</instance>
<instance part="D1" gate="G$1" x="175.26" y="78.74" smashed="yes" rot="R90">
<attribute name="NAME" x="171.18973125" y="76.70486875" size="1.780740625" layer="95" rot="R90"/>
</instance>
<instance part="GND5" gate="1" x="256.54" y="68.58" smashed="yes">
<attribute name="VALUE" x="254" y="66.04" size="1.778" layer="96"/>
</instance>
<instance part="P+4" gate="VCC" x="236.22" y="101.6" smashed="yes">
<attribute name="VALUE" x="233.68" y="99.06" size="1.778" layer="96" rot="R90"/>
</instance>
<instance part="P+5" gate="VCC" x="215.9" y="101.6" smashed="yes">
<attribute name="VALUE" x="213.36" y="99.06" size="1.778" layer="96" rot="R90"/>
</instance>
<instance part="P+6" gate="VCC" x="160.02" y="119.38" smashed="yes">
<attribute name="VALUE" x="157.48" y="116.84" size="1.778" layer="96" rot="R90"/>
</instance>
<instance part="R5" gate="G$1" x="175.26" y="101.6" smashed="yes" rot="R90">
<attribute name="NAME" x="172.71851875" y="93.975559375" size="2.54148125" layer="95" rot="R90"/>
<attribute name="VALUE" x="180.346640625" y="93.97003125" size="2.54331875" layer="96" rot="R90"/>
</instance>
<instance part="GND6" gate="1" x="175.26" y="68.58" smashed="yes">
<attribute name="VALUE" x="172.72" y="66.04" size="1.778" layer="96"/>
</instance>
<instance part="GND7" gate="1" x="160.02" y="68.58" smashed="yes">
<attribute name="VALUE" x="157.48" y="66.04" size="1.778" layer="96"/>
</instance>
<instance part="R6" gate="G$1" x="81.28" y="96.52" smashed="yes">
<attribute name="NAME" x="73.655559375" y="99.06148125" size="2.54148125" layer="95"/>
<attribute name="VALUE" x="73.65003125" y="91.433359375" size="2.54331875" layer="96"/>
</instance>
<instance part="P+7" gate="VCC" x="63.5" y="96.52" smashed="yes" rot="R90">
<attribute name="VALUE" x="66.04" y="93.98" size="1.778" layer="96" rot="R180"/>
</instance>
<instance part="GND8" gate="1" x="91.44" y="88.9" smashed="yes">
<attribute name="VALUE" x="88.9" y="86.36" size="1.778" layer="96"/>
</instance>
<instance part="F1" gate="G$1" x="38.1" y="172.72" smashed="yes">
<attribute name="NAME" x="44.45" y="176.53" size="1.778" layer="95" align="center-left"/>
</instance>
<instance part="J4" gate="G$1" x="40.64" y="50.8" smashed="yes"/>
</instances>
<busses>
</busses>
<nets>
<net name="GND" class="0">
<segment>
<pinref part="K1" gate="G$1" pin="4"/>
<wire x1="88.9" y1="149.86" x2="99.06" y2="149.86" width="0.1524" layer="91"/>
<pinref part="GND3" gate="1" pin="GND"/>
<wire x1="99.06" y1="149.86" x2="99.06" y2="139.7" width="0.1524" layer="91"/>
</segment>
<segment>
<pinref part="U1" gate="G$1" pin="GND"/>
<pinref part="GND2" gate="1" pin="GND"/>
</segment>
<segment>
<pinref part="GND4" gate="1" pin="GND"/>
<wire x1="78.74" y1="30.48" x2="78.74" y2="38.1" width="0.1524" layer="91"/>
<pinref part="J4" gate="G$1" pin="6"/>
<wire x1="60.96" y1="38.1" x2="78.74" y2="38.1" width="0.1524" layer="91"/>
</segment>
<segment>
<pinref part="R4" gate="G$1" pin="1"/>
<pinref part="GND5" gate="1" pin="GND"/>
<wire x1="256.54" y1="73.66" x2="256.54" y2="71.12" width="0.1524" layer="91"/>
</segment>
<segment>
<pinref part="D1" gate="G$1" pin="C"/>
<pinref part="GND6" gate="1" pin="GND"/>
</segment>
<segment>
<pinref part="S1" gate="G$1" pin="COM"/>
<pinref part="GND7" gate="1" pin="GND"/>
</segment>
<segment>
<pinref part="J3" gate="G$1" pin="2"/>
<pinref part="GND8" gate="1" pin="GND"/>
<wire x1="91.44" y1="91.44" x2="91.44" y2="93.98" width="0.1524" layer="91"/>
</segment>
<segment>
<pinref part="GND1" gate="1" pin="GND"/>
<wire x1="106.68" y1="172.72" x2="96.52" y2="172.72" width="0.1524" layer="91"/>
<pinref part="PS1" gate="G$1" pin="-VOUT"/>
</segment>
</net>
<net name="VCC" class="0">
<segment>
<pinref part="PS1" gate="G$1" pin="+VOUT"/>
<pinref part="P+1" gate="VCC" pin="VCC"/>
<wire x1="104.14" y1="182.88" x2="96.52" y2="182.88" width="0.1524" layer="91"/>
</segment>
<segment>
<pinref part="U1" gate="G$1" pin="VCC"/>
<pinref part="P+2" gate="VCC" pin="VCC"/>
</segment>
<segment>
<pinref part="P+3" gate="VCC" pin="VCC"/>
<wire x1="78.74" y1="50.8" x2="78.74" y2="58.42" width="0.1524" layer="91"/>
<pinref part="J4" gate="G$1" pin="1"/>
<wire x1="60.96" y1="50.8" x2="78.74" y2="50.8" width="0.1524" layer="91"/>
</segment>
<segment>
<pinref part="R3" gate="G$1" pin="2"/>
<pinref part="P+4" gate="VCC" pin="VCC"/>
<wire x1="236.22" y1="93.98" x2="236.22" y2="99.06" width="0.1524" layer="91"/>
</segment>
<segment>
<pinref part="R2" gate="G$1" pin="2"/>
<pinref part="P+5" gate="VCC" pin="VCC"/>
<wire x1="215.9" y1="93.98" x2="215.9" y2="99.06" width="0.1524" layer="91"/>
</segment>
<segment>
<pinref part="R1" gate="G$1" pin="2"/>
<pinref part="P+6" gate="VCC" pin="VCC"/>
</segment>
<segment>
<pinref part="R6" gate="G$1" pin="1"/>
<pinref part="P+7" gate="VCC" pin="VCC"/>
<wire x1="71.12" y1="96.52" x2="66.04" y2="96.52" width="0.1524" layer="91"/>
</segment>
</net>
<net name="GPIO16" class="0">
<segment>
<pinref part="K1" gate="G$1" pin="3"/>
<wire x1="88.9" y1="144.78" x2="111.76" y2="144.78" width="0.1524" layer="91"/>
<label x="104.14" y="144.78" size="1.778" layer="95"/>
</segment>
<segment>
<pinref part="U1" gate="G$1" pin="GPIO16"/>
<wire x1="203.2" y1="182.88" x2="187.96" y2="182.88" width="0.1524" layer="91"/>
<label x="187.96" y="182.88" size="1.778" layer="95"/>
</segment>
</net>
<net name="RESET" class="0">
<segment>
<pinref part="U1" gate="G$1" pin="RESET"/>
<wire x1="203.2" y1="190.5" x2="187.96" y2="190.5" width="0.1524" layer="91"/>
<label x="187.96" y="190.5" size="1.778" layer="95"/>
</segment>
<segment>
<wire x1="88.9" y1="48.26" x2="60.96" y2="48.26" width="0.1524" layer="91"/>
<label x="81.28" y="48.26" size="1.778" layer="95"/>
<pinref part="J4" gate="G$1" pin="2"/>
</segment>
</net>
<net name="CH_PD" class="0">
<segment>
<pinref part="U1" gate="G$1" pin="CH_PD"/>
<wire x1="203.2" y1="185.42" x2="187.96" y2="185.42" width="0.1524" layer="91"/>
<label x="187.96" y="185.42" size="1.778" layer="95"/>
</segment>
<segment>
<pinref part="R3" gate="G$1" pin="1"/>
<wire x1="236.22" y1="73.66" x2="236.22" y2="66.04" width="0.1524" layer="91"/>
<label x="236.22" y="66.04" size="1.778" layer="95" rot="R90"/>
</segment>
</net>
<net name="GPIO15" class="0">
<segment>
<pinref part="U1" gate="G$1" pin="GPIO15"/>
<wire x1="236.22" y1="175.26" x2="251.46" y2="175.26" width="0.1524" layer="91"/>
<label x="246.38" y="175.26" size="1.778" layer="95"/>
</segment>
<segment>
<pinref part="R4" gate="G$1" pin="2"/>
<wire x1="256.54" y1="93.98" x2="256.54" y2="101.6" width="0.1524" layer="91"/>
<label x="256.54" y="96.52" size="1.778" layer="95" rot="R90"/>
</segment>
</net>
<net name="GPIO2" class="0">
<segment>
<pinref part="U1" gate="G$1" pin="GPIO2"/>
<wire x1="236.22" y1="177.8" x2="251.46" y2="177.8" width="0.1524" layer="91"/>
<label x="246.38" y="177.8" size="1.778" layer="95"/>
</segment>
<segment>
<pinref part="R2" gate="G$1" pin="1"/>
<wire x1="215.9" y1="73.66" x2="215.9" y2="66.04" width="0.1524" layer="91"/>
<label x="215.9" y="66.04" size="1.778" layer="95" rot="R90"/>
</segment>
</net>
<net name="GPIO0" class="0">
<segment>
<pinref part="U1" gate="G$1" pin="GPIO0"/>
<wire x1="236.22" y1="180.34" x2="251.46" y2="180.34" width="0.1524" layer="91"/>
<label x="246.38" y="180.34" size="1.778" layer="95"/>
</segment>
<segment>
<wire x1="88.9" y1="45.72" x2="60.96" y2="45.72" width="0.1524" layer="91"/>
<label x="81.28" y="45.72" size="1.778" layer="95"/>
<pinref part="J4" gate="G$1" pin="3"/>
</segment>
</net>
<net name="TX" class="0">
<segment>
<pinref part="U1" gate="G$1" pin="RX"/>
<wire x1="236.22" y1="187.96" x2="251.46" y2="187.96" width="0.1524" layer="91"/>
<label x="246.38" y="187.96" size="1.778" layer="95"/>
</segment>
<segment>
<wire x1="88.9" y1="43.18" x2="60.96" y2="43.18" width="0.1524" layer="91"/>
<label x="81.28" y="43.18" size="1.778" layer="95"/>
<pinref part="J4" gate="G$1" pin="4"/>
</segment>
</net>
<net name="RX" class="0">
<segment>
<pinref part="U1" gate="G$1" pin="TX"/>
<wire x1="236.22" y1="190.5" x2="251.46" y2="190.5" width="0.1524" layer="91"/>
<label x="246.38" y="190.5" size="1.778" layer="95"/>
</segment>
<segment>
<wire x1="88.9" y1="40.64" x2="60.96" y2="40.64" width="0.1524" layer="91"/>
<label x="81.28" y="40.64" size="1.778" layer="95"/>
<pinref part="J4" gate="G$1" pin="5"/>
</segment>
</net>
<net name="N$9" class="0">
<segment>
<pinref part="D1" gate="G$1" pin="A"/>
<pinref part="R5" gate="G$1" pin="1"/>
<wire x1="175.26" y1="91.44" x2="175.26" y2="88.9" width="0.1524" layer="91"/>
</segment>
</net>
<net name="GPIO13" class="0">
<segment>
<pinref part="R5" gate="G$1" pin="2"/>
<wire x1="175.26" y1="111.76" x2="175.26" y2="119.38" width="0.1524" layer="91"/>
<label x="175.26" y="114.3" size="1.778" layer="95" rot="R90"/>
</segment>
<segment>
<pinref part="U1" gate="G$1" pin="GPIO13"/>
<wire x1="203.2" y1="175.26" x2="187.96" y2="175.26" width="0.1524" layer="91"/>
<label x="187.96" y="175.26" size="1.778" layer="95"/>
</segment>
</net>
<net name="GPIO12" class="0">
<segment>
<pinref part="S1" gate="G$1" pin="NO"/>
<pinref part="R1" gate="G$1" pin="1"/>
<wire x1="160.02" y1="86.36" x2="160.02" y2="91.44" width="0.1524" layer="91"/>
<wire x1="160.02" y1="91.44" x2="160.02" y2="96.52" width="0.1524" layer="91"/>
<wire x1="160.02" y1="91.44" x2="142.24" y2="91.44" width="0.1524" layer="91"/>
<junction x="160.02" y="91.44"/>
<label x="142.24" y="91.44" size="1.778" layer="95"/>
</segment>
<segment>
<pinref part="U1" gate="G$1" pin="GPIO12"/>
<wire x1="203.2" y1="177.8" x2="187.96" y2="177.8" width="0.1524" layer="91"/>
<label x="187.96" y="177.8" size="1.778" layer="95"/>
</segment>
</net>
<net name="GPIO14" class="0">
<segment>
<pinref part="J3" gate="G$1" pin="1"/>
<wire x1="91.44" y1="96.52" x2="91.44" y2="116.84" width="0.1524" layer="91"/>
<label x="91.44" y="111.76" size="1.778" layer="95" rot="R90"/>
<pinref part="R6" gate="G$1" pin="2"/>
<junction x="91.44" y="96.52"/>
</segment>
<segment>
<pinref part="U1" gate="G$1" pin="GPIO14"/>
<wire x1="203.2" y1="180.34" x2="187.96" y2="180.34" width="0.1524" layer="91"/>
<label x="187.96" y="180.34" size="1.778" layer="95"/>
</segment>
</net>
<net name="N$1" class="0">
<segment>
<pinref part="PS1" gate="G$1" pin="VAC_IN(N)"/>
<pinref part="F1" gate="G$1" pin="2"/>
<wire x1="60.96" y1="172.72" x2="58.42" y2="172.72" width="0.1524" layer="91"/>
<pinref part="K1" gate="G$1" pin="2"/>
<wire x1="58.42" y1="172.72" x2="55.88" y2="172.72" width="0.1524" layer="91"/>
<wire x1="63.5" y1="149.86" x2="58.42" y2="149.86" width="0.1524" layer="91"/>
<wire x1="58.42" y1="149.86" x2="58.42" y2="172.72" width="0.1524" layer="91"/>
<junction x="58.42" y="172.72"/>
</segment>
</net>
<net name="N$2" class="0">
<segment>
<pinref part="F1" gate="G$1" pin="1"/>
<pinref part="J1" gate="G$1" pin="1"/>
<wire x1="38.1" y1="172.72" x2="30.48" y2="172.72" width="0.1524" layer="91"/>
</segment>
</net>
<net name="N$3" class="0">
<segment>
<pinref part="J1" gate="G$1" pin="2"/>
<wire x1="30.48" y1="175.26" x2="33.02" y2="175.26" width="0.1524" layer="91"/>
<wire x1="33.02" y1="175.26" x2="33.02" y2="182.88" width="0.1524" layer="91"/>
<pinref part="PS1" gate="G$1" pin="VAC_IN(L)"/>
<wire x1="33.02" y1="182.88" x2="60.96" y2="182.88" width="0.1524" layer="91"/>
<pinref part="J2" gate="G$1" pin="1"/>
<wire x1="30.48" y1="142.24" x2="33.02" y2="142.24" width="0.1524" layer="91"/>
<wire x1="33.02" y1="142.24" x2="33.02" y2="175.26" width="0.1524" layer="91"/>
<junction x="33.02" y="175.26"/>
</segment>
</net>
<net name="N$4" class="0">
<segment>
<pinref part="J2" gate="G$1" pin="2"/>
<pinref part="K1" gate="G$1" pin="1"/>
<wire x1="30.48" y1="144.78" x2="63.5" y2="144.78" width="0.1524" layer="91"/>
</segment>
</net>
</nets>
</sheet>
</sheets>
</schematic>
</drawing>
<compatibility>
<note version="6.3" minversion="6.2.2" severity="warning">
Since Version 6.2.2 text objects can contain more than one line,
which will not be processed correctly with this version.
</note>
<note version="8.2" severity="warning">
Since Version 8.2, EAGLE supports online libraries. The ids
of those online libraries will not be understood (or retained)
with this version.
</note>
<note version="8.3" severity="warning">
Since Version 8.3, EAGLE supports URNs for individual library
assets (packages, symbols, and devices). The URNs of those assets
will not be understood (or retained) with this version.
</note>
<note version="8.3" severity="warning">
Since Version 8.3, EAGLE supports the association of 3D packages
with devices in libraries, schematics, and board files. Those 3D
packages will not be understood (or retained) with this version.
</note>
</compatibility>
</eagle>
